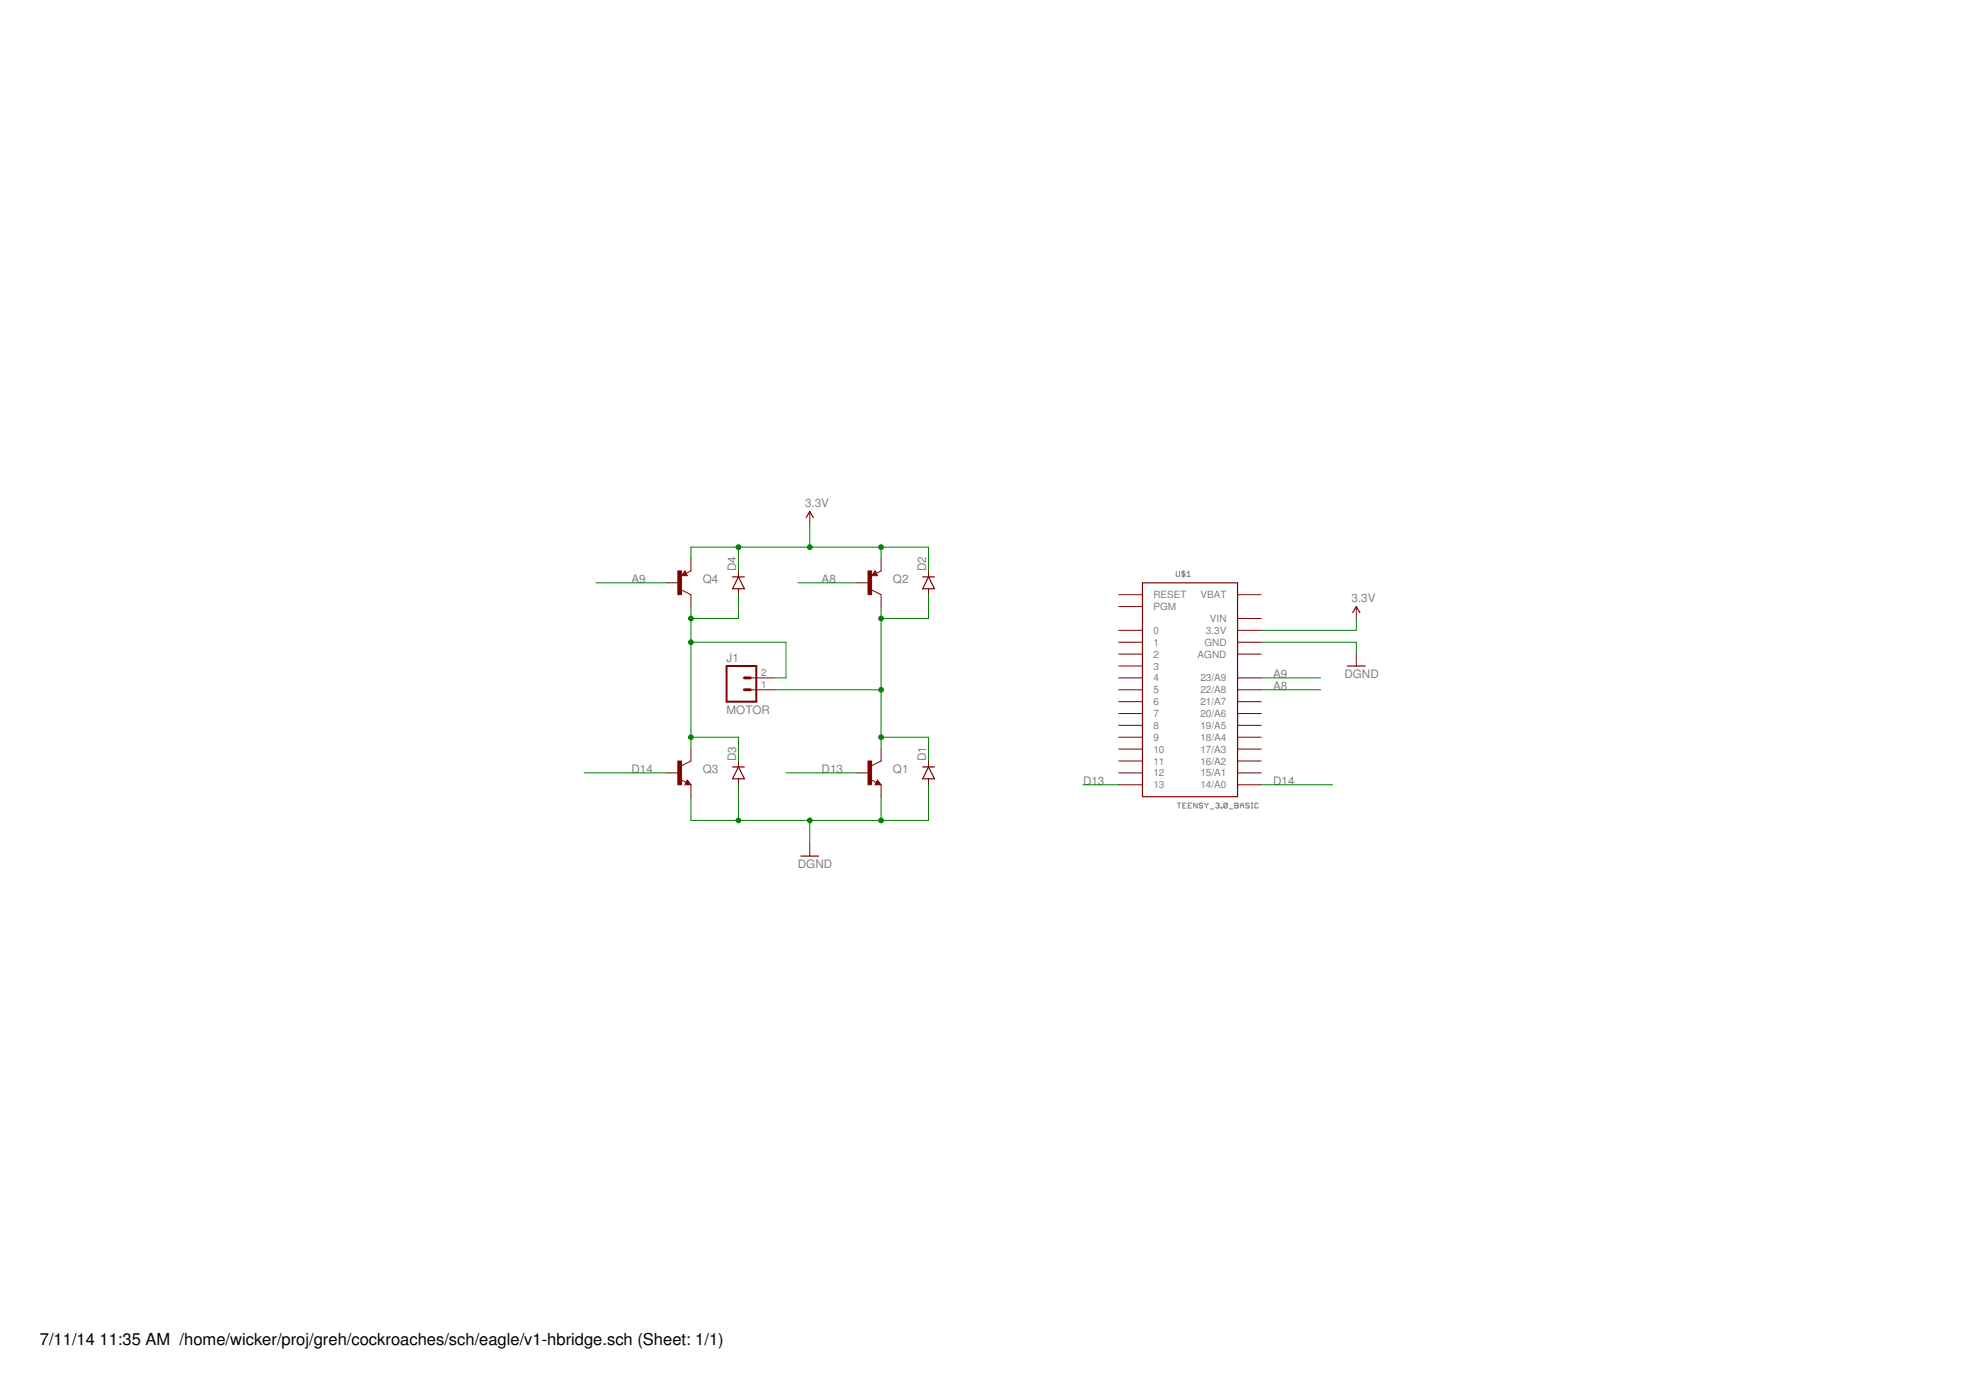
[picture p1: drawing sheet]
<?xml version="1.0" encoding="utf-8"?>
<!DOCTYPE eagle SYSTEM "eagle.dtd">
<!--
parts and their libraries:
SparkFun-Aesthetics: Licensing: Creative Commons ShareAlike 4.0 International - https://creativecommons.org/licenses/by-sa/4.0
-->
<eagle version="6.4">
<drawing>
<settings>
<setting alwaysvectorfont="no"/>
<setting verticaltext="up"/>
</settings>
<grid distance="0.1" unitdist="inch" unit="inch" style="lines" multiple="1" display="no" altdistance="0.01" altunitdist="inch" altunit="inch"/>
<schematic xreflabel="%F%N/%S.%C%R" xrefpart="/%S.%C%R">
<libraries>
<library name="Teensy3.0">
<symbols>
<symbol name="TEENSY_3.0_BASIC">
<wire x1="-10.16" y1="-22.86" x2="10.16" y2="-22.86" width="0.254" layer="94"/>
<wire x1="10.16" y1="-22.86" x2="10.16" y2="22.86" width="0.254" layer="94"/>
<wire x1="10.16" y1="22.86" x2="-10.16" y2="22.86" width="0.254" layer="94"/>
<wire x1="-10.16" y1="22.86" x2="-10.16" y2="-22.86" width="0.254" layer="94"/>
<pin name="12" x="-15.24" y="-17.78" visible="pin" length="middle"/>
<pin name="11" x="-15.24" y="-15.24" visible="pin" length="middle"/>
<pin name="10" x="-15.24" y="-12.7" visible="pin" length="middle"/>
<pin name="9" x="-15.24" y="-10.16" visible="pin" length="middle"/>
<pin name="8" x="-15.24" y="-7.62" visible="pin" length="middle"/>
<pin name="7" x="-15.24" y="-5.08" visible="pin" length="middle"/>
<pin name="6" x="-15.24" y="-2.54" visible="pin" length="middle"/>
<pin name="5" x="-15.24" y="0" visible="pin" length="middle"/>
<pin name="4" x="-15.24" y="2.54" visible="pin" length="middle"/>
<pin name="3" x="-15.24" y="5.08" visible="pin" length="middle"/>
<pin name="2" x="-15.24" y="7.62" visible="pin" length="middle"/>
<pin name="1" x="-15.24" y="10.16" visible="pin" length="middle"/>
<pin name="0" x="-15.24" y="12.7" visible="pin" length="middle"/>
<pin name="GND" x="15.24" y="10.16" visible="pin" length="middle" direction="pwr" rot="R180"/>
<pin name="VIN" x="15.24" y="15.24" visible="pin" length="middle" direction="pwr" rot="R180"/>
<pin name="AGND" x="15.24" y="7.62" visible="pin" length="middle" direction="pwr" rot="R180"/>
<pin name="3.3V" x="15.24" y="12.7" visible="pin" length="middle" direction="pwr" rot="R180"/>
<pin name="23/A9" x="15.24" y="2.54" visible="pin" length="middle" rot="R180"/>
<pin name="22/A8" x="15.24" y="0" visible="pin" length="middle" rot="R180"/>
<pin name="21/A7" x="15.24" y="-2.54" visible="pin" length="middle" rot="R180"/>
<pin name="20/A6" x="15.24" y="-5.08" visible="pin" length="middle" rot="R180"/>
<pin name="19/A5" x="15.24" y="-7.62" visible="pin" length="middle" rot="R180"/>
<pin name="18/A4" x="15.24" y="-10.16" visible="pin" length="middle" rot="R180"/>
<pin name="17/A3" x="15.24" y="-12.7" visible="pin" length="middle" rot="R180"/>
<pin name="16/A2" x="15.24" y="-15.24" visible="pin" length="middle" rot="R180"/>
<pin name="15/A1" x="15.24" y="-17.78" visible="pin" length="middle" rot="R180"/>
<pin name="14/A0" x="15.24" y="-20.32" visible="pin" length="middle" rot="R180"/>
<pin name="13" x="-15.24" y="-20.32" visible="pin" length="middle"/>
<pin name="RESET" x="-15.24" y="20.32" visible="pin" length="middle"/>
<pin name="PGM" x="-15.24" y="17.78" visible="pin" length="middle"/>
<pin name="VBAT" x="15.24" y="20.32" visible="pin" length="middle" direction="pwr" rot="R180"/>
<text x="-3.048" y="24.13" size="1.27" layer="95" font="vector" ratio="15">&gt;NAME</text>
<text x="-2.794" y="-25.4" size="1.27" layer="96" font="vector" ratio="15">&gt;VALUE</text>
</symbol>
</symbols>
<devicesets>
<deviceset name="TEENSY_3.0_BASIC">
<gates>
<gate name="G$1" symbol="TEENSY_3.0_BASIC" x="0" y="0"/>
</gates>
<devices>
<device name="" package="TEENSY_3.0_BASIC">
<connects>
<connect gate="G$1" pin="0" pad="0"/>
<connect gate="G$1" pin="1" pad="1"/>
<connect gate="G$1" pin="10" pad="10"/>
<connect gate="G$1" pin="11" pad="11"/>
<connect gate="G$1" pin="12" pad="12"/>
<connect gate="G$1" pin="13" pad="13"/>
<connect gate="G$1" pin="14/A0" pad="14/A0"/>
<connect gate="G$1" pin="15/A1" pad="15/A1"/>
<connect gate="G$1" pin="16/A2" pad="16/A2"/>
<connect gate="G$1" pin="17/A3" pad="17/A3"/>
<connect gate="G$1" pin="18/A4" pad="18/A4"/>
<connect gate="G$1" pin="19/A5" pad="19/A5"/>
<connect gate="G$1" pin="2" pad="2"/>
<connect gate="G$1" pin="20/A6" pad="20/A6"/>
<connect gate="G$1" pin="21/A7" pad="21/A7"/>
<connect gate="G$1" pin="22/A8" pad="22/A8"/>
<connect gate="G$1" pin="23/A9" pad="23/A9"/>
<connect gate="G$1" pin="3" pad="3"/>
<connect gate="G$1" pin="3.3V" pad="3.3V 3.3V1"/>
<connect gate="G$1" pin="4" pad="4"/>
<connect gate="G$1" pin="5" pad="5"/>
<connect gate="G$1" pin="6" pad="6"/>
<connect gate="G$1" pin="7" pad="7"/>
<connect gate="G$1" pin="8" pad="8"/>
<connect gate="G$1" pin="9" pad="9"/>
<connect gate="G$1" pin="AGND" pad="AGND"/>
<connect gate="G$1" pin="GND" pad="GND GND1"/>
<connect gate="G$1" pin="PGM" pad="PGM"/>
<connect gate="G$1" pin="RESET" pad="RESET"/>
<connect gate="G$1" pin="VBAT" pad="VBAT"/>
<connect gate="G$1" pin="VIN" pad="VIN"/>
</connects>
<technologies>
<technology name=""/>
</technologies>
</device>
</devices>
</deviceset>
</devicesets>
</library>
<library name="SparkFun-Aesthetics">
<symbols>
<symbol name="3.3V">
<wire x1="0.762" y1="1.27" x2="0" y2="2.54" width="0.254" layer="94"/>
<wire x1="0" y1="2.54" x2="-0.762" y2="1.27" width="0.254" layer="94"/>
<text x="-1.016" y="3.556" size="1.778" layer="96">&gt;VALUE</text>
<pin name="3.3V" x="0" y="0" visible="off" length="short" direction="sup" rot="R90"/>
</symbol>
<symbol name="DGND">
<wire x1="-1.905" y1="0" x2="1.905" y2="0" width="0.254" layer="94"/>
<text x="-2.54" y="-2.54" size="1.778" layer="96">&gt;VALUE</text>
<pin name="GND" x="0" y="2.54" visible="off" length="short" direction="sup" rot="R270"/>
</symbol>
</symbols>
<devicesets>
<deviceset name="3.3V" prefix="SUPPLY">
<gates>
<gate name="G$1" symbol="3.3V" x="0" y="0"/>
</gates>
<devices>
<device name="">
<technologies>
<technology name=""/>
</technologies>
</device>
</devices>
</deviceset>
<deviceset name="DGND" prefix="GND">
<gates>
<gate name="G$1" symbol="DGND" x="0" y="2.54"/>
</gates>
<devices>
<device name="">
<technologies>
<technology name=""/>
</technologies>
</device>
</devices>
</deviceset>
</devicesets>
</library>
<library name="SparkFun-DiscreteSemi">
<symbols>
<symbol name="NPN">
<wire x1="2.54" y1="2.54" x2="0.508" y2="1.524" width="0.1524" layer="94"/>
<wire x1="1.778" y1="-1.524" x2="2.54" y2="-2.54" width="0.1524" layer="94"/>
<wire x1="2.54" y1="-2.54" x2="1.27" y2="-2.54" width="0.1524" layer="94"/>
<wire x1="1.27" y1="-2.54" x2="1.778" y2="-1.524" width="0.1524" layer="94"/>
<wire x1="1.54" y1="-2.04" x2="0.308" y2="-1.424" width="0.1524" layer="94"/>
<wire x1="1.524" y1="-2.413" x2="2.286" y2="-2.413" width="0.254" layer="94"/>
<wire x1="2.286" y1="-2.413" x2="1.778" y2="-1.778" width="0.254" layer="94"/>
<wire x1="1.778" y1="-1.778" x2="1.524" y2="-2.286" width="0.254" layer="94"/>
<wire x1="1.524" y1="-2.286" x2="1.905" y2="-2.286" width="0.254" layer="94"/>
<wire x1="1.905" y1="-2.286" x2="1.778" y2="-2.032" width="0.254" layer="94"/>
<text x="5.08" y="0" size="1.778" layer="95">&gt;NAME</text>
<text x="5.08" y="-2.54" size="1.778" layer="96">&gt;VALUE</text>
<rectangle x1="-0.254" y1="-2.54" x2="0.508" y2="2.54" layer="94"/>
<pin name="B" x="-2.54" y="0" visible="off" length="short" direction="pas" swaplevel="1"/>
<pin name="E" x="2.54" y="-5.08" visible="off" length="short" direction="pas" swaplevel="3" rot="R90"/>
<pin name="C" x="2.54" y="5.08" visible="off" length="short" direction="pas" swaplevel="2" rot="R270"/>
</symbol>
<symbol name="PNP">
<wire x1="2.54" y1="2.54" x2="0.508" y2="1.524" width="0.1524" layer="94"/>
<wire x1="0.508" y1="-1.524" x2="2.54" y2="-2.54" width="0.1524" layer="94"/>
<wire x1="1.27" y1="2.54" x2="1.778" y2="1.524" width="0.1524" layer="94"/>
<wire x1="1.778" y1="1.524" x2="0.508" y2="1.524" width="0.1524" layer="94"/>
<wire x1="0.508" y1="1.524" x2="1.27" y2="2.54" width="0.1524" layer="94"/>
<wire x1="1.2192" y1="2.3114" x2="1.5748" y2="1.6256" width="0.2032" layer="94"/>
<wire x1="1.143" y1="2.159" x2="1.397" y2="1.6256" width="0.2032" layer="94"/>
<wire x1="1.016" y1="2.032" x2="1.2192" y2="1.6256" width="0.2032" layer="94"/>
<wire x1="0.9398" y1="1.8796" x2="1.0414" y2="1.651" width="0.2032" layer="94"/>
<wire x1="0.8128" y1="1.778" x2="0.889" y2="1.6256" width="0.2032" layer="94"/>
<text x="5.08" y="0" size="1.778" layer="95">&gt;NAME</text>
<text x="5.08" y="-2.54" size="1.778" layer="96">&gt;VALUE</text>
<rectangle x1="-0.254" y1="-2.54" x2="0.508" y2="2.54" layer="94"/>
<pin name="B" x="-2.54" y="0" visible="off" length="short" direction="pas" swaplevel="1"/>
<pin name="C" x="2.54" y="-5.08" visible="off" length="short" direction="pas" swaplevel="3" rot="R90"/>
<pin name="E" x="2.54" y="5.08" visible="off" length="short" direction="pas" swaplevel="2" rot="R270"/>
</symbol>
<symbol name="DIODE">
<wire x1="-1.27" y1="-1.27" x2="1.27" y2="0" width="0.254" layer="94"/>
<wire x1="1.27" y1="0" x2="-1.27" y2="1.27" width="0.254" layer="94"/>
<wire x1="1.27" y1="1.27" x2="1.27" y2="0" width="0.254" layer="94"/>
<wire x1="-1.27" y1="1.27" x2="-1.27" y2="0" width="0.254" layer="94"/>
<wire x1="-1.27" y1="0" x2="-1.27" y2="-1.27" width="0.254" layer="94"/>
<wire x1="1.27" y1="0" x2="1.27" y2="-1.27" width="0.254" layer="94"/>
<text x="2.54" y="0.4826" size="1.778" layer="95">&gt;NAME</text>
<text x="2.54" y="-2.3114" size="1.778" layer="96">&gt;VALUE</text>
<pin name="A" x="-2.54" y="0" visible="off" length="point" direction="pas"/>
<pin name="C" x="2.54" y="0" visible="off" length="point" direction="pas" rot="R180"/>
<wire x1="-2.54" y1="0" x2="-1.27" y2="0" width="0.1524" layer="94"/>
<wire x1="2.54" y1="0" x2="1.27" y2="0" width="0.1524" layer="94"/>
</symbol>
</symbols>
<devicesets>
<deviceset name="TRANSISTOR_NPN" prefix="Q" uservalue="yes">
<gates>
<gate name="G$1" symbol="NPN" x="0" y="0"/>
</gates>
<devices>
<device name="SOT23" package="SOT23">
<connects>
<connect gate="G$1" pin="B" pad="1"/>
<connect gate="G$1" pin="C" pad="3"/>
<connect gate="G$1" pin="E" pad="2"/>
</connects>
<technologies>
<technology name=""/>
</technologies>
</device>
<device name="SOT23-3" package="SOT23-3">
<connects>
<connect gate="G$1" pin="B" pad="1"/>
<connect gate="G$1" pin="C" pad="3"/>
<connect gate="G$1" pin="E" pad="2"/>
</connects>
<technologies>
<technology name=""/>
</technologies>
</device>
<device name="TO92" package="TO-92">
<connects>
<connect gate="G$1" pin="B" pad="2"/>
<connect gate="G$1" pin="C" pad="3"/>
<connect gate="G$1" pin="E" pad="1"/>
</connects>
<technologies>
<technology name=""/>
</technologies>
</device>
<device name="SMD2" package="SOT223">
<connects>
<connect gate="G$1" pin="B" pad="1"/>
<connect gate="G$1" pin="C" pad="2"/>
<connect gate="G$1" pin="E" pad="3"/>
</connects>
<technologies>
<technology name=""/>
</technologies>
</device>
<device name="SOT89" package="SOT89">
<connects>
<connect gate="G$1" pin="B" pad="1"/>
<connect gate="G$1" pin="C" pad="2"/>
<connect gate="G$1" pin="E" pad="3"/>
</connects>
<technologies>
<technology name=""/>
</technologies>
</device>
<device name="TO-92-AMMO" package="TO-92-AMMO">
<connects>
<connect gate="G$1" pin="B" pad="2"/>
<connect gate="G$1" pin="C" pad="3"/>
<connect gate="G$1" pin="E" pad="1"/>
</connects>
<technologies>
<technology name=""/>
</technologies>
</device>
<device name="MPSA42" package="SOT23">
<connects>
<connect gate="G$1" pin="B" pad="1"/>
<connect gate="G$1" pin="C" pad="3"/>
<connect gate="G$1" pin="E" pad="2"/>
</connects>
<technologies>
<technology name="">
<attribute name="PROD_ID" value="TRANS-09116"/>
<attribute name="VALUE" value="MPSA42" constant="no"/>
</technology>
</technologies>
</device>
<device name="MMBT5088" package="SOT23">
<connects>
<connect gate="G$1" pin="B" pad="1"/>
<connect gate="G$1" pin="C" pad="3"/>
<connect gate="G$1" pin="E" pad="2"/>
</connects>
<technologies>
<technology name="">
<attribute name="PROD_ID" value="TRANS-11160"/>
<attribute name="VALUE" value="MMBT5088" constant="no"/>
</technology>
</technologies>
</device>
<device name="MMBT2222A" package="SOT23-3">
<connects>
<connect gate="G$1" pin="B" pad="1"/>
<connect gate="G$1" pin="C" pad="3"/>
<connect gate="G$1" pin="E" pad="2"/>
</connects>
<technologies>
<technology name="">
<attribute name="PROD_ID" value="TRANS-08049" constant="no"/>
<attribute name="VALUE" value="MMBT2222A" constant="no"/>
</technology>
</technologies>
</device>
<device name="2N3904" package="TO-92">
<connects>
<connect gate="G$1" pin="B" pad="2"/>
<connect gate="G$1" pin="C" pad="3"/>
<connect gate="G$1" pin="E" pad="1"/>
</connects>
<technologies>
<technology name="">
<attribute name="PROD_ID" value="TRANS-08447" constant="no"/>
</technology>
</technologies>
</device>
<device name="BC547" package="TO-92-AMMO">
<connects>
<connect gate="G$1" pin="B" pad="2"/>
<connect gate="G$1" pin="C" pad="1"/>
<connect gate="G$1" pin="E" pad="3"/>
</connects>
<technologies>
<technology name=""/>
</technologies>
</device>
<device name="P2N2222A" package="TO-92">
<connects>
<connect gate="G$1" pin="B" pad="2"/>
<connect gate="G$1" pin="C" pad="1"/>
<connect gate="G$1" pin="E" pad="3"/>
</connects>
<technologies>
<technology name="">
<attribute name="PROD_ID" value="TRANS-09536" constant="no"/>
</technology>
</technologies>
</device>
</devices>
</deviceset>
<deviceset name="TRANSISTOR_PNP" prefix="Q" uservalue="yes">
<gates>
<gate name="G$1" symbol="PNP" x="0" y="0"/>
</gates>
<devices>
<device name="SMD" package="SOT23-3">
<connects>
<connect gate="G$1" pin="B" pad="1"/>
<connect gate="G$1" pin="C" pad="3"/>
<connect gate="G$1" pin="E" pad="2"/>
</connects>
<technologies>
<technology name=""/>
</technologies>
</device>
<device name="TO92" package="TO-92">
<connects>
<connect gate="G$1" pin="B" pad="2"/>
<connect gate="G$1" pin="C" pad="3"/>
<connect gate="G$1" pin="E" pad="1"/>
</connects>
<technologies>
<technology name=""/>
</technologies>
</device>
<device name="SMD-2" package="SOT89">
<connects>
<connect gate="G$1" pin="B" pad="1"/>
<connect gate="G$1" pin="C" pad="2"/>
<connect gate="G$1" pin="E" pad="3"/>
</connects>
<technologies>
<technology name=""/>
</technologies>
</device>
<device name="MMBT4403" package="SOT23">
<connects>
<connect gate="G$1" pin="B" pad="1"/>
<connect gate="G$1" pin="C" pad="3"/>
<connect gate="G$1" pin="E" pad="2"/>
</connects>
<technologies>
<technology name="">
<attribute name="PROD_ID" value="TRANS-09245"/>
<attribute name="VALUE" value="MMBT4403"/>
</technology>
</technologies>
</device>
<device name="PMBT3906" package="SOT23-3">
<connects>
<connect gate="G$1" pin="B" pad="1"/>
<connect gate="G$1" pin="C" pad="3"/>
<connect gate="G$1" pin="E" pad="2"/>
</connects>
<technologies>
<technology name="">
<attribute name="PROD_ID" value="TRANS-08052" constant="no"/>
<attribute name="VALUE" value="PMBT3906" constant="no"/>
</technology>
</technologies>
</device>
</devices>
</deviceset>
<deviceset name="DIODE" prefix="D" uservalue="yes">
<gates>
<gate name="G$1" symbol="DIODE" x="0" y="0"/>
</gates>
<devices>
<device name="SMA" package="SMA-DIODE">
<connects>
<connect gate="G$1" pin="A" pad="A"/>
<connect gate="G$1" pin="C" pad="C"/>
</connects>
<technologies>
<technology name=""/>
</technologies>
</device>
<device name="PTH" package="DIODE-1N4001">
<connects>
<connect gate="G$1" pin="A" pad="A"/>
<connect gate="G$1" pin="C" pad="C"/>
</connects>
<technologies>
<technology name=""/>
</technologies>
</device>
<device name="SOD" package="SOD-323">
<connects>
<connect gate="G$1" pin="A" pad="A"/>
<connect gate="G$1" pin="C" pad="C"/>
</connects>
<technologies>
<technology name="">
<attribute name="PROD_ID" value="DIO-09646" constant="no"/>
</technology>
</technologies>
</device>
<device name="SOT23" package="SOT23-3">
<connects>
<connect gate="G$1" pin="A" pad="1"/>
<connect gate="G$1" pin="C" pad="3"/>
</connects>
<technologies>
<technology name=""/>
</technologies>
</device>
<device name="1N4148" package="DIODE-1N4148">
<connects>
<connect gate="G$1" pin="A" pad="A"/>
<connect gate="G$1" pin="C" pad="C"/>
</connects>
<technologies>
<technology name=""/>
</technologies>
</device>
<device name="SMB" package="SMB-DIODE">
<connects>
<connect gate="G$1" pin="A" pad="A"/>
<connect gate="G$1" pin="C" pad="C"/>
</connects>
<technologies>
<technology name="">
<attribute name="PROD_ID" value="DIO-09646" constant="no"/>
</technology>
</technologies>
</device>
<device name="HV" package="DIODE-HV">
<connects>
<connect gate="G$1" pin="A" pad="A"/>
<connect gate="G$1" pin="C" pad="C"/>
</connects>
<technologies>
<technology name=""/>
</technologies>
</device>
<device name="SMA-ALT" package="SMA-DIODE_ALT">
<connects>
<connect gate="G$1" pin="A" pad="A"/>
<connect gate="G$1" pin="C" pad="C"/>
</connects>
<technologies>
<technology name=""/>
</technologies>
</device>
<device name="SMA-KIT" package="SMA-DIODE-KIT">
<connects>
<connect gate="G$1" pin="A" pad="A"/>
<connect gate="G$1" pin="C" pad="C"/>
</connects>
<technologies>
<technology name=""/>
</technologies>
</device>
<device name="SOD523" package="SOD523">
<connects>
<connect gate="G$1" pin="A" pad="A"/>
<connect gate="G$1" pin="C" pad="C"/>
</connects>
<technologies>
<technology name=""/>
</technologies>
</device>
<device name="SMC/DO-214AB" package="SMC">
<connects>
<connect gate="G$1" pin="A" pad="A"/>
<connect gate="G$1" pin="C" pad="C"/>
</connects>
<technologies>
<technology name=""/>
</technologies>
</device>
<device name="KIT" package="DIODE-1N4148-KIT">
<connects>
<connect gate="G$1" pin="A" pad="A"/>
<connect gate="G$1" pin="C" pad="C"/>
</connects>
<technologies>
<technology name=""/>
</technologies>
</device>
<device name="" package="DIODE-1N4001-KIT">
<connects>
<connect gate="G$1" pin="A" pad="A"/>
<connect gate="G$1" pin="C" pad="C"/>
</connects>
<technologies>
<technology name=""/>
</technologies>
</device>
</devices>
</deviceset>
</devicesets>
</library>
<library name="SparkFun-Connectors">
<symbols>
<symbol name="M02">
<wire x1="3.81" y1="-2.54" x2="-2.54" y2="-2.54" width="0.4064" layer="94"/>
<wire x1="1.27" y1="2.54" x2="2.54" y2="2.54" width="0.6096" layer="94"/>
<wire x1="1.27" y1="0" x2="2.54" y2="0" width="0.6096" layer="94"/>
<wire x1="-2.54" y1="5.08" x2="-2.54" y2="-2.54" width="0.4064" layer="94"/>
<wire x1="3.81" y1="-2.54" x2="3.81" y2="5.08" width="0.4064" layer="94"/>
<wire x1="-2.54" y1="5.08" x2="3.81" y2="5.08" width="0.4064" layer="94"/>
<text x="-2.54" y="-5.08" size="1.778" layer="96">&gt;VALUE</text>
<text x="-2.54" y="5.842" size="1.778" layer="95">&gt;NAME</text>
<pin name="1" x="7.62" y="0" visible="pad" length="middle" direction="pas" swaplevel="1" rot="R180"/>
<pin name="2" x="7.62" y="2.54" visible="pad" length="middle" direction="pas" swaplevel="1" rot="R180"/>
</symbol>
</symbols>
<devicesets>
<deviceset name="M02" prefix="JP">
<gates>
<gate name="G$1" symbol="M02" x="-2.54" y="0"/>
</gates>
<devices>
<device name="PTH" package="1X02">
<connects>
<connect gate="G$1" pin="1" pad="1"/>
<connect gate="G$1" pin="2" pad="2"/>
</connects>
<technologies>
<technology name=""/>
</technologies>
</device>
<device name="POLAR" package="MOLEX-1X2">
<connects>
<connect gate="G$1" pin="1" pad="1"/>
<connect gate="G$1" pin="2" pad="2"/>
</connects>
<technologies>
<technology name=""/>
</technologies>
</device>
<device name="3.5MM" package="SCREWTERMINAL-3.5MM-2">
<connects>
<connect gate="G$1" pin="1" pad="1"/>
<connect gate="G$1" pin="2" pad="2"/>
</connects>
<technologies>
<technology name=""/>
</technologies>
</device>
<device name="-JST-2MM-SMT" package="JST-2-SMD">
<connects>
<connect gate="G$1" pin="1" pad="2"/>
<connect gate="G$1" pin="2" pad="1"/>
</connects>
<technologies>
<technology name="">
<attribute name="PROD_ID" value="CONN-08352"/>
</technology>
</technologies>
</device>
<device name="PTH2" package="1X02_BIG">
<connects>
<connect gate="G$1" pin="1" pad="P$1"/>
<connect gate="G$1" pin="2" pad="P$2"/>
</connects>
<technologies>
<technology name=""/>
</technologies>
</device>
<device name="4UCON-15767" package="JST-2-SMD-VERT">
<connects>
<connect gate="G$1" pin="1" pad="GND"/>
<connect gate="G$1" pin="2" pad="VCC"/>
</connects>
<technologies>
<technology name=""/>
</technologies>
</device>
<device name="ROCKER" package="R_SW_TH">
<connects>
<connect gate="G$1" pin="1" pad="P$3"/>
<connect gate="G$1" pin="2" pad="P$4"/>
</connects>
<technologies>
<technology name=""/>
</technologies>
</device>
<device name="5MM" package="SCREWTERMINAL-5MM-2">
<connects>
<connect gate="G$1" pin="1" pad="1"/>
<connect gate="G$1" pin="2" pad="2"/>
</connects>
<technologies>
<technology name=""/>
</technologies>
</device>
<device name="LOCK" package="1X02_LOCK">
<connects>
<connect gate="G$1" pin="1" pad="1"/>
<connect gate="G$1" pin="2" pad="2"/>
</connects>
<technologies>
<technology name=""/>
</technologies>
</device>
<device name="POLAR_LOCK" package="MOLEX-1X2_LOCK">
<connects>
<connect gate="G$1" pin="1" pad="1"/>
<connect gate="G$1" pin="2" pad="2"/>
</connects>
<technologies>
<technology name=""/>
</technologies>
</device>
<device name="LOCK_LONGPADS" package="1X02_LOCK_LONGPADS">
<connects>
<connect gate="G$1" pin="1" pad="1"/>
<connect gate="G$1" pin="2" pad="2"/>
</connects>
<technologies>
<technology name=""/>
</technologies>
</device>
<device name="3.5MM_LOCK" package="SCREWTERMINAL-3.5MM-2_LOCK">
<connects>
<connect gate="G$1" pin="1" pad="1"/>
<connect gate="G$1" pin="2" pad="2"/>
</connects>
<technologies>
<technology name=""/>
</technologies>
</device>
<device name="PTH3" package="1X02_LONGPADS">
<connects>
<connect gate="G$1" pin="1" pad="1"/>
<connect gate="G$1" pin="2" pad="2"/>
</connects>
<technologies>
<technology name=""/>
</technologies>
</device>
<device name="1X02_NO_SILK" package="1X02_NO_SILK">
<connects>
<connect gate="G$1" pin="1" pad="1"/>
<connect gate="G$1" pin="2" pad="2"/>
</connects>
<technologies>
<technology name=""/>
</technologies>
</device>
<device name="JST-PTH-2" package="JST-2-PTH">
<connects>
<connect gate="G$1" pin="1" pad="1"/>
<connect gate="G$1" pin="2" pad="2"/>
</connects>
<technologies>
<technology name="">
<attribute name="SKU" value="PRT-09914" constant="no"/>
</technology>
</technologies>
</device>
<device name="PTH4" package="1X02_XTRA_BIG">
<connects>
<connect gate="G$1" pin="1" pad="1"/>
<connect gate="G$1" pin="2" pad="2"/>
</connects>
<technologies>
<technology name=""/>
</technologies>
</device>
<device name="POGO_PIN_HOLES_ONLY" package="1X02_PP_HOLES_ONLY">
<connects>
<connect gate="G$1" pin="1" pad="1"/>
<connect gate="G$1" pin="2" pad="2"/>
</connects>
<technologies>
<technology name=""/>
</technologies>
</device>
<device name="3.5MM-NO_SILK" package="SCREWTERMINAL-3.5MM-2-NS">
<connects>
<connect gate="G$1" pin="1" pad="1"/>
<connect gate="G$1" pin="2" pad="2"/>
</connects>
<technologies>
<technology name=""/>
</technologies>
</device>
<device name="-JST-2-PTH-NO_SILK" package="JST-2-PTH-NS">
<connects>
<connect gate="G$1" pin="1" pad="1"/>
<connect gate="G$1" pin="2" pad="2"/>
</connects>
<technologies>
<technology name=""/>
</technologies>
</device>
<device name="JST-PTH-2-KIT" package="JST-2-PTH-KIT">
<connects>
<connect gate="G$1" pin="1" pad="1"/>
<connect gate="G$1" pin="2" pad="2"/>
</connects>
<technologies>
<technology name=""/>
</technologies>
</device>
<device name="SPRING-2.54-RA" package="SPRINGTERMINAL-2.54MM-2">
<connects>
<connect gate="G$1" pin="1" pad="1"/>
<connect gate="G$1" pin="2" pad="2"/>
</connects>
<technologies>
<technology name=""/>
</technologies>
</device>
<device name="2.54MM_SCREWTERM" package="1X02_2.54_SCREWTERM">
<connects>
<connect gate="G$1" pin="1" pad="P1"/>
<connect gate="G$1" pin="2" pad="P2"/>
</connects>
<technologies>
<technology name=""/>
</technologies>
</device>
<device name="JST-PTH-VERT" package="JST-2-PTH-VERT">
<connects>
<connect gate="G$1" pin="1" pad="1"/>
<connect gate="G$1" pin="2" pad="2"/>
</connects>
<technologies>
<technology name=""/>
</technologies>
</device>
</devices>
</deviceset>
</devicesets>
</library>
</libraries>
<attributes>
</attributes>
<variantdefs>
</variantdefs>
<classes>
<class number="0" name="default" width="0" drill="0">
</class>
</classes>
<parts>
<part name="U$1" library="Teensy3.0" deviceset="TEENSY_3.0_BASIC" device=""/>
<part name="SUPPLY1" library="SparkFun-Aesthetics" deviceset="3.3V" device=""/>
<part name="GND1" library="SparkFun-Aesthetics" deviceset="DGND" device=""/>
<part name="Q1" library="SparkFun-DiscreteSemi" deviceset="TRANSISTOR_NPN" device="BC547"/>
<part name="Q2" library="SparkFun-DiscreteSemi" deviceset="TRANSISTOR_PNP" device="TO92"/>
<part name="Q3" library="SparkFun-DiscreteSemi" deviceset="TRANSISTOR_NPN" device="BC547"/>
<part name="Q4" library="SparkFun-DiscreteSemi" deviceset="TRANSISTOR_PNP" device="TO92"/>
<part name="D1" library="SparkFun-DiscreteSemi" deviceset="DIODE" device=""/>
<part name="D2" library="SparkFun-DiscreteSemi" deviceset="DIODE" device=""/>
<part name="D3" library="SparkFun-DiscreteSemi" deviceset="DIODE" device=""/>
<part name="D4" library="SparkFun-DiscreteSemi" deviceset="DIODE" device=""/>
<part name="J1" library="SparkFun-Connectors" deviceset="M02" device="LOCK" value="MOTOR"/>
<part name="SUPPLY2" library="SparkFun-Aesthetics" deviceset="3.3V" device=""/>
<part name="GND2" library="SparkFun-Aesthetics" deviceset="DGND" device=""/>
</parts>
<sheets>
<sheet>
<plain>
</plain>
<instances>
<instance part="U$1" gate="G$1" x="91.44" y="66.04"/>
<instance part="SUPPLY1" gate="G$1" x="127" y="81.28"/>
<instance part="GND1" gate="G$1" x="127" y="71.12"/>
<instance part="Q1" gate="G$1" x="22.86" y="48.26"/>
<instance part="Q2" gate="G$1" x="22.86" y="88.9"/>
<instance part="Q3" gate="G$1" x="-17.78" y="48.26"/>
<instance part="Q4" gate="G$1" x="-17.78" y="88.9"/>
<instance part="D1" gate="G$1" x="35.56" y="48.26" rot="R90"/>
<instance part="D2" gate="G$1" x="35.56" y="88.9" rot="R90"/>
<instance part="D3" gate="G$1" x="-5.08" y="48.26" rot="R90"/>
<instance part="D4" gate="G$1" x="-5.08" y="88.9" rot="R90"/>
<instance part="J1" gate="G$1" x="-5.08" y="66.04"/>
<instance part="SUPPLY2" gate="G$1" x="10.16" y="101.6"/>
<instance part="GND2" gate="G$1" x="10.16" y="30.48"/>
</instances>
<busses>
</busses>
<nets>
<net name="3.3V" class="0">
<segment>
<pinref part="U$1" gate="G$1" pin="3.3V"/>
<wire x1="106.68" y1="78.74" x2="127" y2="78.74" width="0.1524" layer="91"/>
<wire x1="127" y1="78.74" x2="127" y2="81.28" width="0.1524" layer="91"/>
<pinref part="SUPPLY1" gate="G$1" pin="3.3V"/>
</segment>
<segment>
<pinref part="D4" gate="G$1" pin="C"/>
<wire x1="-5.08" y1="91.44" x2="-5.08" y2="96.52" width="0.1524" layer="91"/>
<pinref part="Q4" gate="G$1" pin="E"/>
<wire x1="-5.08" y1="96.52" x2="-15.24" y2="96.52" width="0.1524" layer="91"/>
<wire x1="-15.24" y1="96.52" x2="-15.24" y2="93.98" width="0.1524" layer="91"/>
<pinref part="SUPPLY2" gate="G$1" pin="3.3V"/>
<wire x1="-5.08" y1="96.52" x2="10.16" y2="96.52" width="0.1524" layer="91"/>
<wire x1="10.16" y1="96.52" x2="10.16" y2="101.6" width="0.1524" layer="91"/>
<junction x="-5.08" y="96.52"/>
<pinref part="D2" gate="G$1" pin="C"/>
<wire x1="35.56" y1="91.44" x2="35.56" y2="96.52" width="0.1524" layer="91"/>
<pinref part="Q2" gate="G$1" pin="E"/>
<wire x1="35.56" y1="96.52" x2="25.4" y2="96.52" width="0.1524" layer="91"/>
<wire x1="25.4" y1="96.52" x2="25.4" y2="93.98" width="0.1524" layer="91"/>
<wire x1="25.4" y1="96.52" x2="10.16" y2="96.52" width="0.1524" layer="91"/>
<junction x="25.4" y="96.52"/>
<junction x="10.16" y="96.52"/>
</segment>
</net>
<net name="GND" class="0">
<segment>
<pinref part="U$1" gate="G$1" pin="GND"/>
<wire x1="106.68" y1="76.2" x2="127" y2="76.2" width="0.1524" layer="91"/>
<wire x1="127" y1="76.2" x2="127" y2="73.66" width="0.1524" layer="91"/>
<pinref part="GND1" gate="G$1" pin="GND"/>
</segment>
<segment>
<pinref part="D3" gate="G$1" pin="A"/>
<wire x1="-5.08" y1="45.72" x2="-5.08" y2="38.1" width="0.1524" layer="91"/>
<pinref part="Q3" gate="G$1" pin="E"/>
<wire x1="-5.08" y1="38.1" x2="-15.24" y2="38.1" width="0.1524" layer="91"/>
<wire x1="-15.24" y1="38.1" x2="-15.24" y2="43.18" width="0.1524" layer="91"/>
<pinref part="D1" gate="G$1" pin="A"/>
<wire x1="35.56" y1="45.72" x2="35.56" y2="38.1" width="0.1524" layer="91"/>
<wire x1="35.56" y1="38.1" x2="25.4" y2="38.1" width="0.1524" layer="91"/>
<pinref part="Q1" gate="G$1" pin="E"/>
<wire x1="25.4" y1="38.1" x2="25.4" y2="43.18" width="0.1524" layer="91"/>
<wire x1="-5.08" y1="38.1" x2="10.16" y2="38.1" width="0.1524" layer="91"/>
<junction x="-5.08" y="38.1"/>
<junction x="25.4" y="38.1"/>
<pinref part="GND2" gate="G$1" pin="GND"/>
<wire x1="10.16" y1="38.1" x2="25.4" y2="38.1" width="0.1524" layer="91"/>
<wire x1="10.16" y1="33.02" x2="10.16" y2="38.1" width="0.1524" layer="91"/>
<junction x="10.16" y="38.1"/>
</segment>
</net>
<net name="N$1" class="0">
<segment>
<pinref part="Q4" gate="G$1" pin="C"/>
<wire x1="-15.24" y1="83.82" x2="-15.24" y2="81.28" width="0.1524" layer="91"/>
<wire x1="-15.24" y1="81.28" x2="-15.24" y2="76.2" width="0.1524" layer="91"/>
<wire x1="-15.24" y1="76.2" x2="5.08" y2="76.2" width="0.1524" layer="91"/>
<wire x1="5.08" y1="76.2" x2="5.08" y2="68.58" width="0.1524" layer="91"/>
<pinref part="J1" gate="G$1" pin="2"/>
<wire x1="5.08" y1="68.58" x2="2.54" y2="68.58" width="0.1524" layer="91"/>
<pinref part="Q3" gate="G$1" pin="C"/>
<wire x1="-15.24" y1="76.2" x2="-15.24" y2="55.88" width="0.1524" layer="91"/>
<junction x="-15.24" y="76.2"/>
<pinref part="D3" gate="G$1" pin="C"/>
<wire x1="-15.24" y1="55.88" x2="-15.24" y2="53.34" width="0.1524" layer="91"/>
<wire x1="-5.08" y1="50.8" x2="-5.08" y2="55.88" width="0.1524" layer="91"/>
<wire x1="-5.08" y1="55.88" x2="-15.24" y2="55.88" width="0.1524" layer="91"/>
<junction x="-15.24" y="55.88"/>
<pinref part="D4" gate="G$1" pin="A"/>
<wire x1="-5.08" y1="86.36" x2="-5.08" y2="81.28" width="0.1524" layer="91"/>
<wire x1="-5.08" y1="81.28" x2="-15.24" y2="81.28" width="0.1524" layer="91"/>
<junction x="-15.24" y="81.28"/>
</segment>
</net>
<net name="N$2" class="0">
<segment>
<pinref part="Q2" gate="G$1" pin="C"/>
<wire x1="25.4" y1="83.82" x2="25.4" y2="81.28" width="0.1524" layer="91"/>
<pinref part="J1" gate="G$1" pin="1"/>
<wire x1="25.4" y1="81.28" x2="25.4" y2="66.04" width="0.1524" layer="91"/>
<wire x1="25.4" y1="66.04" x2="2.54" y2="66.04" width="0.1524" layer="91"/>
<pinref part="Q1" gate="G$1" pin="C"/>
<wire x1="25.4" y1="66.04" x2="25.4" y2="55.88" width="0.1524" layer="91"/>
<junction x="25.4" y="66.04"/>
<pinref part="D2" gate="G$1" pin="A"/>
<wire x1="25.4" y1="55.88" x2="25.4" y2="53.34" width="0.1524" layer="91"/>
<wire x1="35.56" y1="86.36" x2="35.56" y2="81.28" width="0.1524" layer="91"/>
<wire x1="35.56" y1="81.28" x2="25.4" y2="81.28" width="0.1524" layer="91"/>
<junction x="25.4" y="81.28"/>
<pinref part="D1" gate="G$1" pin="C"/>
<wire x1="35.56" y1="50.8" x2="35.56" y2="55.88" width="0.1524" layer="91"/>
<wire x1="35.56" y1="55.88" x2="25.4" y2="55.88" width="0.1524" layer="91"/>
<junction x="25.4" y="55.88"/>
</segment>
</net>
<net name="D13" class="0">
<segment>
<pinref part="U$1" gate="G$1" pin="13"/>
<wire x1="76.2" y1="45.72" x2="68.58" y2="45.72" width="0.1524" layer="91"/>
<label x="68.58" y="45.72" size="1.778" layer="95"/>
</segment>
<segment>
<pinref part="Q1" gate="G$1" pin="B"/>
<wire x1="20.32" y1="48.26" x2="5.08" y2="48.26" width="0.1524" layer="91"/>
<label x="12.7" y="48.26" size="1.778" layer="95"/>
</segment>
</net>
<net name="D14" class="0">
<segment>
<pinref part="U$1" gate="G$1" pin="14/A0"/>
<wire x1="106.68" y1="45.72" x2="121.92" y2="45.72" width="0.1524" layer="91"/>
<label x="109.22" y="45.72" size="1.778" layer="95"/>
</segment>
<segment>
<pinref part="Q3" gate="G$1" pin="B"/>
<wire x1="-20.32" y1="48.26" x2="-38.1" y2="48.26" width="0.1524" layer="91"/>
<label x="-27.94" y="48.26" size="1.778" layer="95"/>
</segment>
</net>
<net name="A8" class="0">
<segment>
<pinref part="U$1" gate="G$1" pin="22/A8"/>
<wire x1="106.68" y1="66.04" x2="119.38" y2="66.04" width="0.1524" layer="91"/>
<label x="109.22" y="66.04" size="1.778" layer="95"/>
</segment>
<segment>
<pinref part="Q2" gate="G$1" pin="B"/>
<wire x1="20.32" y1="88.9" x2="7.62" y2="88.9" width="0.1524" layer="91"/>
<label x="12.7" y="88.9" size="1.778" layer="95"/>
</segment>
</net>
<net name="A9" class="0">
<segment>
<pinref part="U$1" gate="G$1" pin="23/A9"/>
<wire x1="106.68" y1="68.58" x2="119.38" y2="68.58" width="0.1524" layer="91"/>
<label x="109.22" y="68.58" size="1.778" layer="95"/>
</segment>
<segment>
<pinref part="Q4" gate="G$1" pin="B"/>
<wire x1="-20.32" y1="88.9" x2="-35.56" y2="88.9" width="0.1524" layer="91"/>
<label x="-27.94" y="88.9" size="1.778" layer="95"/>
</segment>
</net>
</nets>
</sheet>
</sheets>
</schematic>
</drawing>
</eagle>
